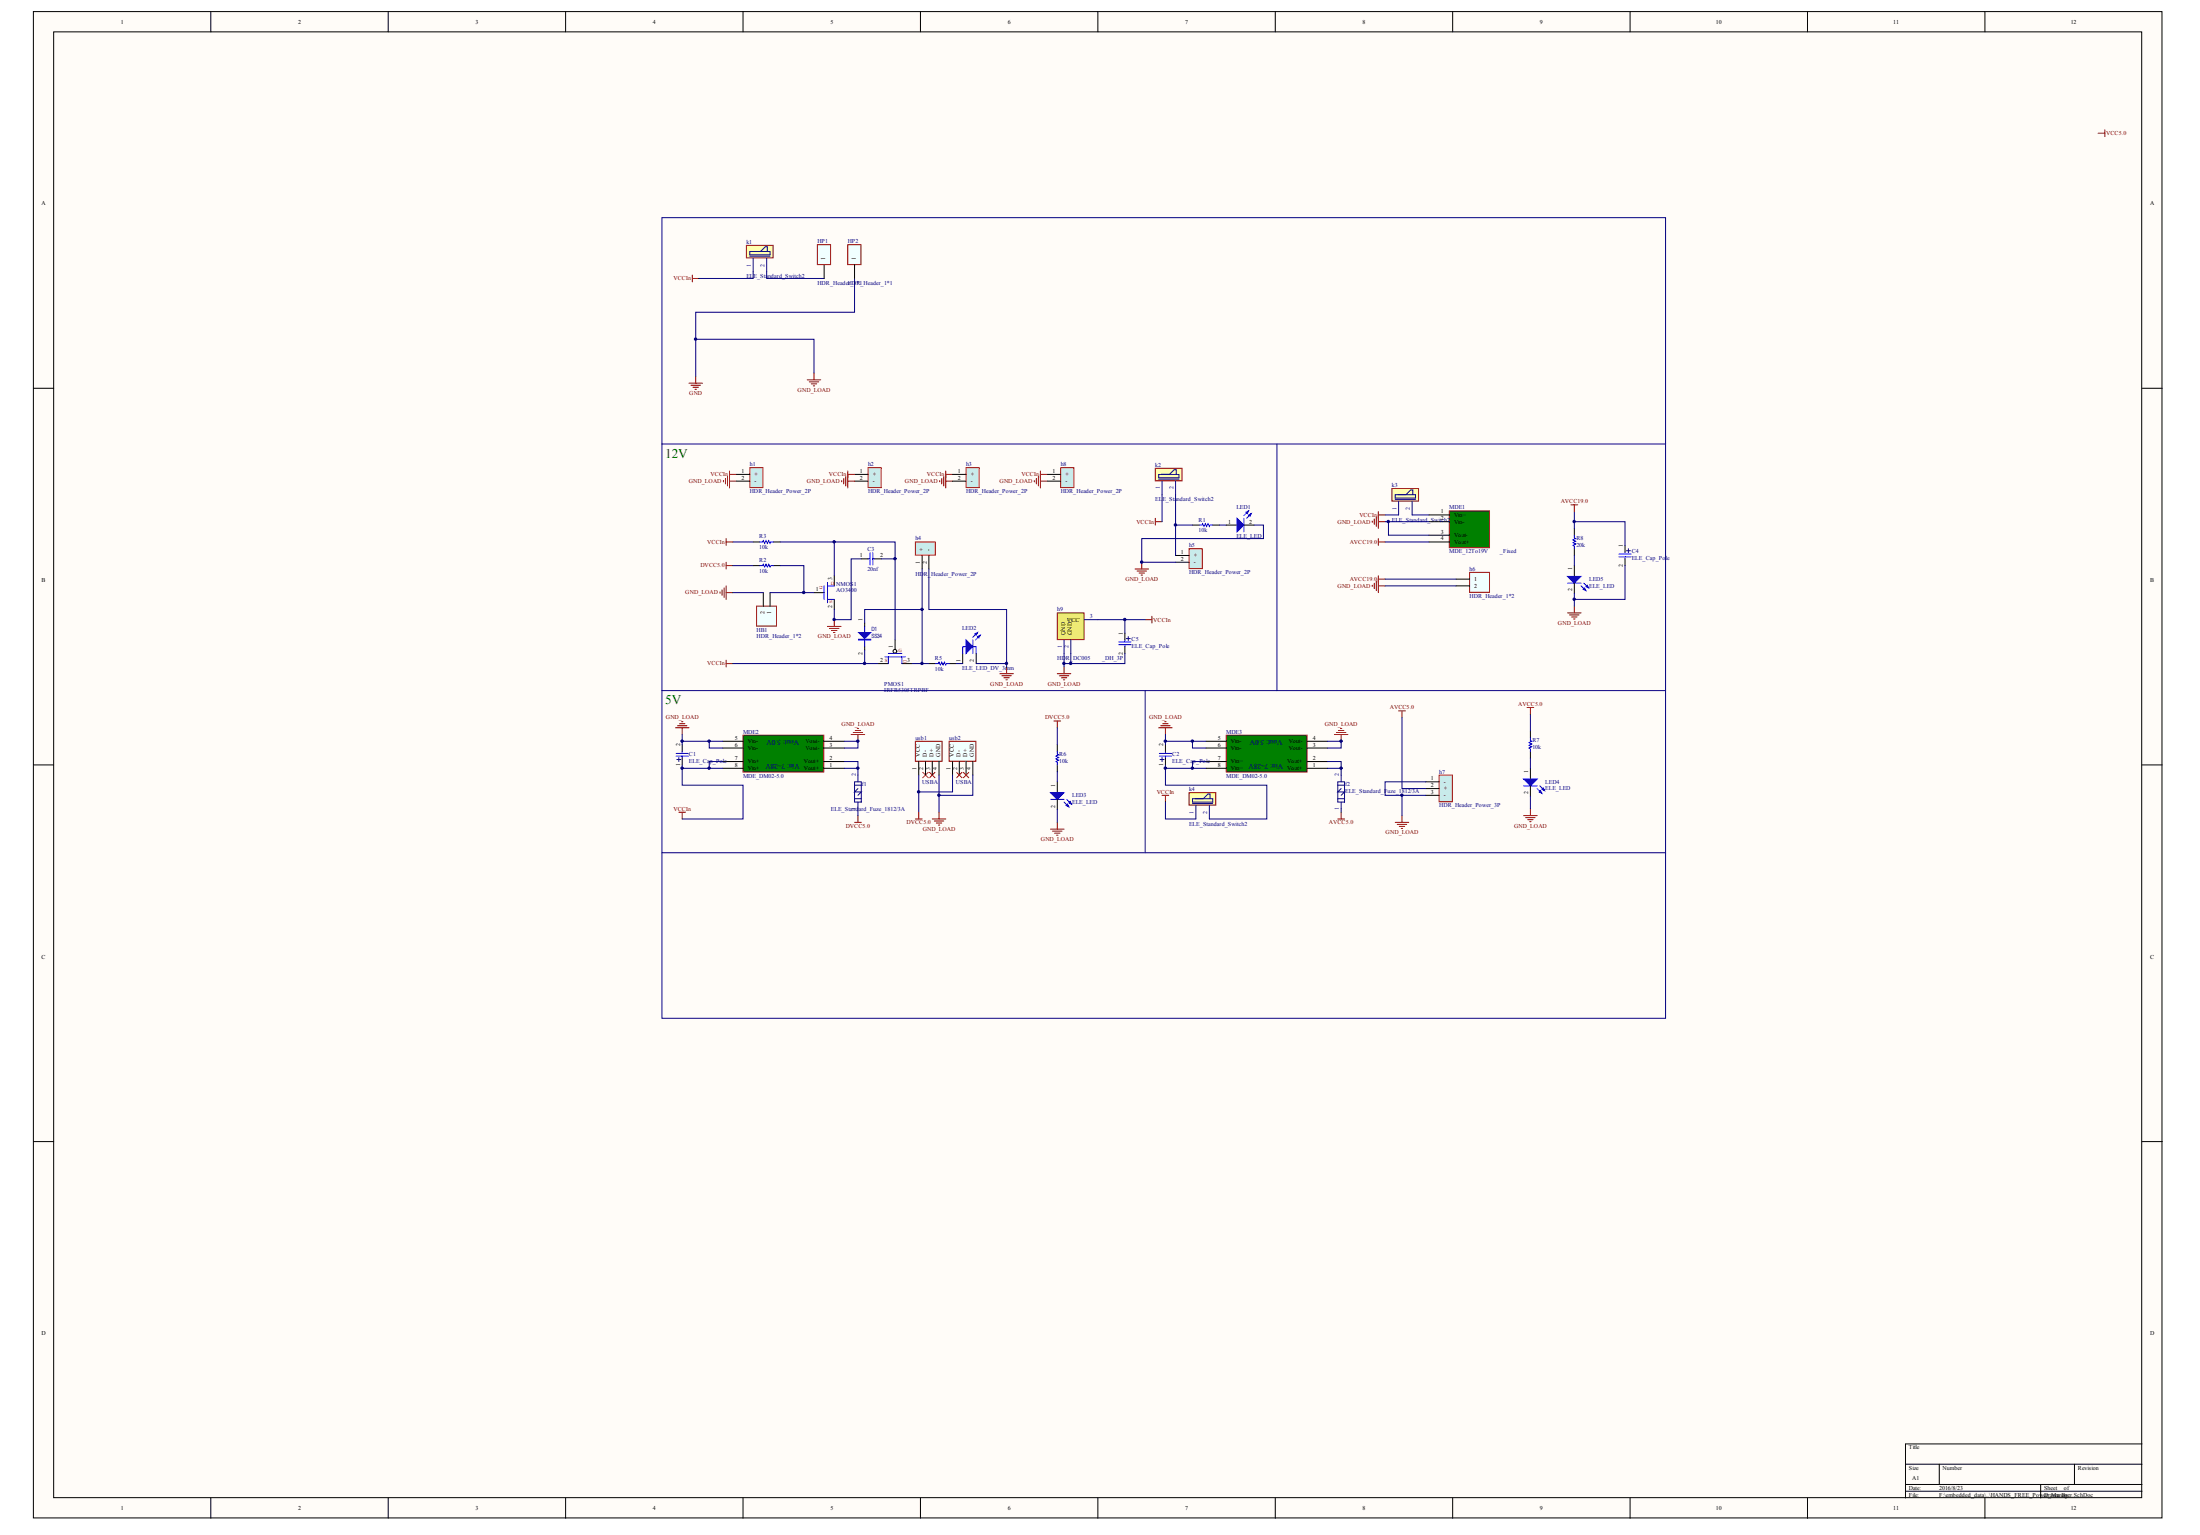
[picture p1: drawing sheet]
# Altium project HANDS_FREE_Power_Manager_V1.PrjPCB
1 sheet, 43 parts. Net scope: global (net labels, ports and power ports of the same name join across sheets).
Board file: HANDS_FREE_Power_Manager_V1.PcbDoc

## Sheet HANDS_FREE_Power_Manager_V1.SchDoc
size A1

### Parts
C1  ELE_Cap_Pole  [ELE_铝解电容_PV_6.3]
C2  ELE_Cap_Pole  [ELE_铝解电容_PV_6.3]
C3  20nf  [ELE_0603_P]
C4  ELE_Cap_Pole  [ELE_铝解电容_PV_6.3]
C5  ELE_Cap_Pole  [ELE_铝解电容_PV_6.3]
D1  SS34  [ELE_D1206]
f1  ELE_Standard_Fuze_1812/3A  [ELE_FUZE_1812]
f2  ELE_Standard_Fuze_1812/3A  [ELE_FUZE_1812]
h1  HDR_Header_Power_2P  [HDR_MOLEX_POWER5557_DH_2P]
h2  HDR_Header_Power_2P  [HDR_MOLEX_POWER5557_DH_2P]
h3  HDR_Header_Power_2P  [HDR_MOLEX_POWER5557_DH_2P]
h4  HDR_Header_Power_2P  [HDR_MOLEX_POWER5557_DH_2P]
h5  HDR_Header_Power_2P  [HDR_MOLEX_CANMX3.0_DH_2P]
h6  HDR_Header_1*2  [HDR_KF300_DH_2P]
h7  HDR_Header_Power_3P  [HDR_Header_XH2.54_DH_1*3]
h8  HDR_Header_Power_2P  [HDR_MOLEX_POWER5557_DH_2P]
h9  HDR_DC005插座_DH_3P  [ELE_DC005插座_DV]
HB1  HDR_Header_1*2  [HDR_Header_2.00_DH_1*2]
HP1  HDR_Header_1*1  [HDR_H_DH_1P]
HP2  HDR_Header_1*1  [HDR_H_DH_1P]
k1  ELE_Standard_Switch2  [ELE_船型开关2_D]
k2  ELE_Standard_Switch2  [ELE_船型开关1_D]
k3  ELE_Standard_Switch2  [ELE_船型开关1_D]
k4  ELE_Standard_Switch2  [ELE_船型开关1_D]
LED1  ELE_LED  [ELE_0603极性_P]
LED2  ELE_LED_DV_3mm  [ELE_LED_DV]
LED3  ELE_LED  [ELE_0603极性_P]
LED4  ELE_LED  [ELE_0603极性_P]
LED5  ELE_LED  [ELE_0603极性_P]
MDE1  MDE_12To19V模块_Fixed  [MDE_12To19V模块_Fixed]
MDE2  MDE_DM02-5.0  [MDE_DM02-5.0]
MDE3  MDE_DM02-5.0  [MDE_DM02-5.0]
NMOS1  AO3400  [CHP_SOT23_P_3P]
PMOS1  IRFR5305TRPBF  [CHP_TOD252]
R1  10k  [ELE_0603_P]
R2  10k  [ELE_0603_P]
R3  10k  [ELE_0603_P]
R5  10k  [ELE_0603_P]
R6  10k  [ELE_0603_P]
R7  10k  [ELE_0603_P]
R8  20k  [ELE_0603_P]
usb1  USBA  [HDR_USBA_DH]
usb2  USBA  [HDR_USBA_DH]

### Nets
AVCC5.0: f2.1 h7.2(+) R7.2
AVCC19.0: C4.1 h6.1 MDE1.4(Vout+) R8.2
DVCC5.0: f1.1 R2.1 R6.2 usb1.1(VCC) usb2.1(VCC)
GND: C1.2 C2.2 C3.1 C4.2 C5.2 h1.2(-) h2.2(-) h3.2(-) h4.2(-) h5.2(-) h6.2 h7.1(-) h7.3(-) h8.2(-) h9.1(GND) h9.2(GND) HB1.2 HP2.1 LED1.2 LED2.2 LED3.2 LED4.2 LED5.2 MDE1.2(Vin-) MDE1.3(Vout-) MDE2.3(Vout-) MDE2.4(Vout-) MDE2.5(Vin-) MDE2.6(Vin-) MDE3.3(Vout-) MDE3.4(Vout-) MDE3.5(Vin-) MDE3.6(Vin-) NMOS1.2(S) usb1.4(GND) usb2.4(GND)  [also labelled GND_LOAD]
VCCIn: C1.1 C5.1 D1.2 h1.1(+) h2.1(+) h3.1(+) h8.1(+) h9.3(VCC) k1.1 k2.1 k3.1 k4.1 MDE2.7(Vin+) MDE2.8(Vin+) PMOS1.2(S) R3.1
NetC2_1: C2.1 k4.2 MDE3.7(Vin+) MDE3.8(Vin+)
NetC3_2: C3.2 NMOS1.3(D) PMOS1.1(G) R3.2
NetD1_1: D1.1 h4.1(+) PMOS1.3(D) R5.1
Netf1_2: f1.2 MDE2.1(Vout+) MDE2.2(Vout+)
Netf2_2: f2.2 MDE3.1(Vout+) MDE3.2(Vout+)
Neth5_1: h5.1(+) k2.2 R1.1
NetHB1_1: HB1.1 NMOS1.1(G) R2.2
NetHP1_1: HP1.1 k1.2
Netk3_2: k3.2 MDE1.1(Vin+)
NetLED1_1: LED1.1 R1.2
NetLED2_1: LED2.1 R5.2
NetLED3_1: LED3.1 R6.1
NetLED4_1: LED4.1 R7.1
NetLED5_1: LED5.1 R8.1

Not connected (* = marked no-connect by the designer): usb1 2(D-)* 3(D+)*; usb2 2(D-)* 3(D+)*

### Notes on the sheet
- 电流检测区
- 12V区
- 5V 区
- Labels drawn without touching a wire or pin: VCC5.0
